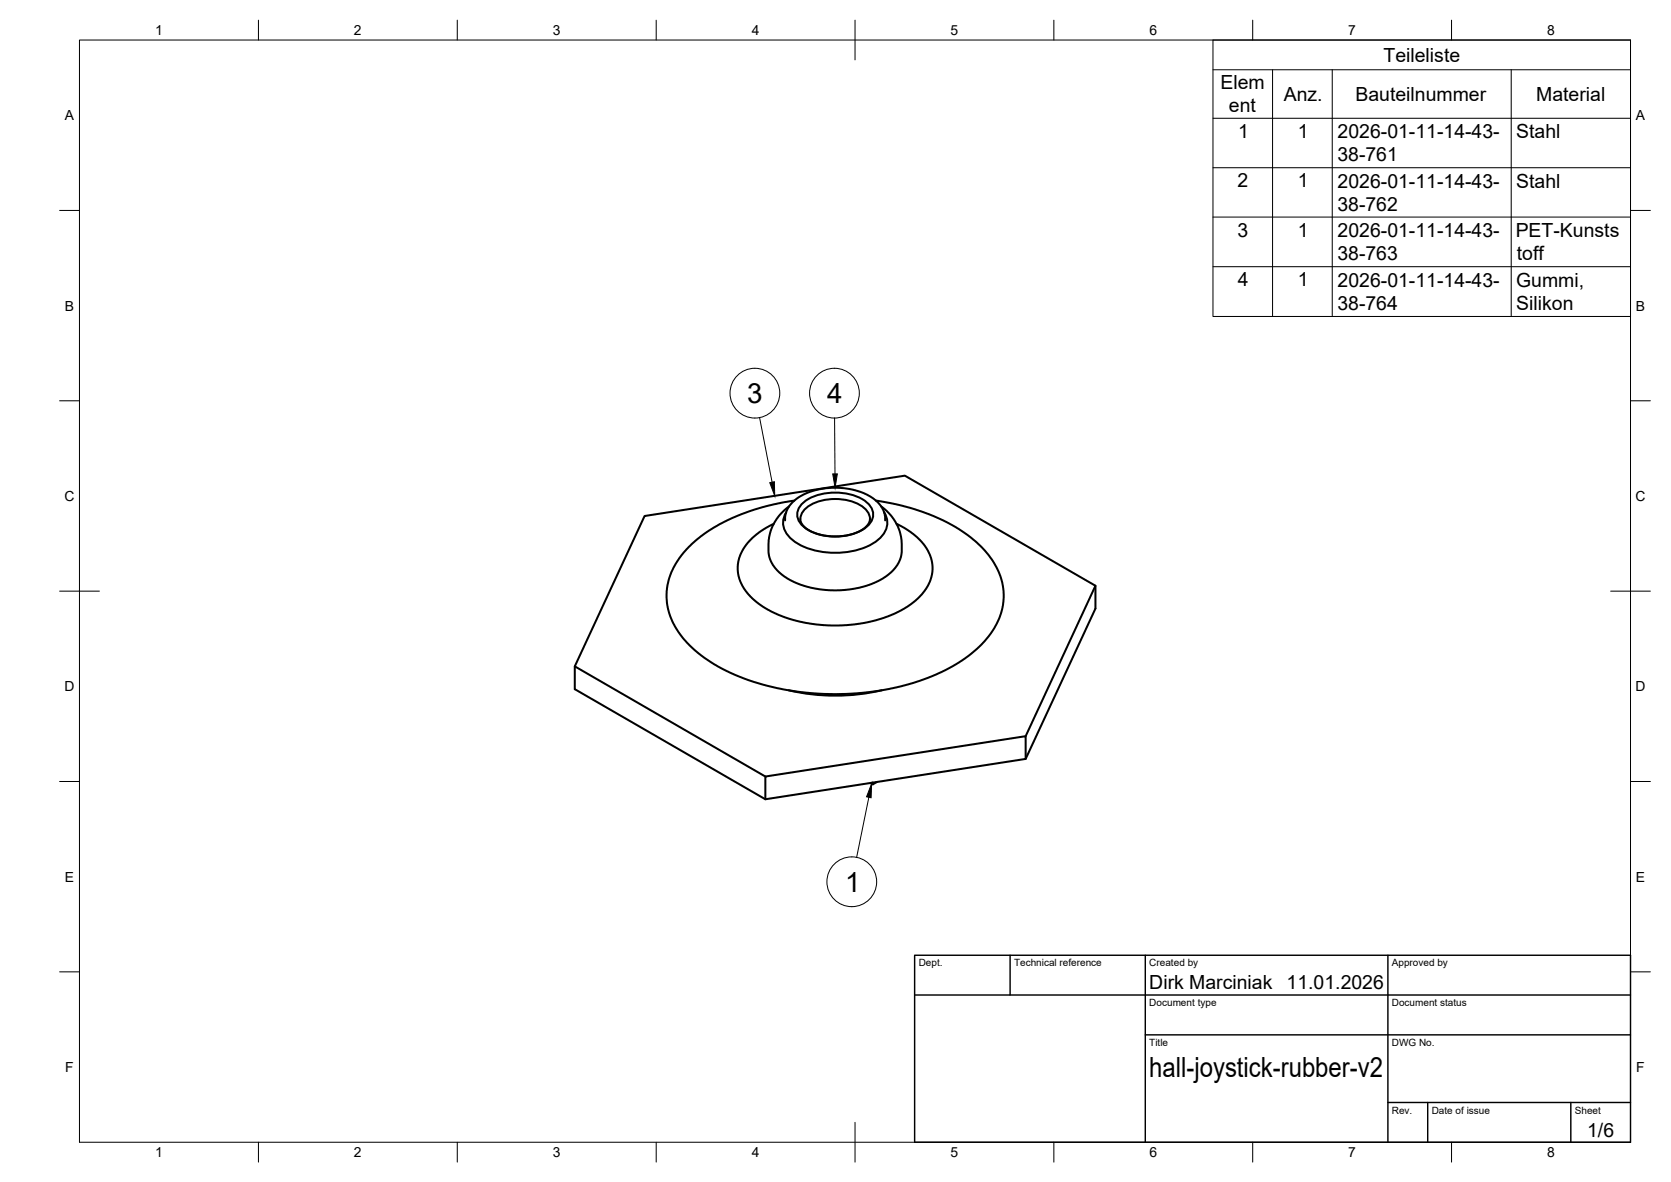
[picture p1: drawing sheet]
<svg xmlns="http://www.w3.org/2000/svg" width="420mm" height="297mm" viewBox="0 0 420 297" stroke-linecap="round" stroke-linejoin="round" font-family="sans-serif">
<!-- layer: Visible -->
<g fill="none" stroke="#000" stroke-width=".51">
<path d="M194.5 131.6l-3 1.7-2.1 1.7-1.5 1.6-1.3 1.9-.9 2.3-.2 2.3 .4 2.4 .9 1.9 1.4 2 2 1.9 2.8 1.9 2.9 1.4 3.7 1.2 2.8 .7 2.7 .4 3.9 .3 3.8-.1 3.4-.4 4-.8 3-1 3.4-1.5 2.7-1.8 1.9-1.6 1.7-2.1 1-2 .5-2.2-.1-2.6-.6-1.8-1.1-2.1-2-2.2-2.6-2-2.6-1.4M197.4 130.8l.1-1.7 .5-1.2 1.2-1.6 1.2-1 2.4-1.4 2.2-.7 2.6-.5 2.1-.1 2.4 .1 2.5 .4 2.3 .7 2 1 1.7 1.3 1.1 1.4 .7 1.6 .2 1.7M197.7 128.8a5 5 0 0 0 1.3 6.7 18.9 18.9 0 0 0 15.4 3 12.3 12.3 0 0 0 7.9-4.6 4.6 4.6 0 0 0 0-5.1M198.4 127.2l-1.3 1.1-1.5 1.7-1.3 2.2-.6 1.3-.4 2.3-.1 2.9 .2 1.3 .7 1.6 1.2 1.6 1.2 1.2 3.2 1.9 1.8 .7 2.8 .8 5.3 .6 2.6-.1 2.7-.4 4.4-1.2 1.9-.9 2.2-1.4 1.3-1.2 1.1-1.6 .7-1.6 .2-1.3v-2.9l-.5-2.3-.5-1.3-1.3-2.2-1.5-1.7-1.3-1.1M199.7 125.8l-5 .9-6 1.7-5.9 2.4-4.4 2.5-4.1 3.1-3 3.2-2 3.1-.8 1.9-.5 1.9a16.5 16.5 0 0 0 5.2 15.4l2.6 2.4 3.7 2.6 3.9 2.1 4.7 1.9 4.7 1.4 4.9 1.1 4.7 .6 5.2 .4h4.8l5.2-.4 4.2-.5 4.9-1.1 4.3-1.2 4.4-1.7 4.4-2.2 3.5-2.3 3.3-2.8 2-2.3 2-3.1 1.2-3 .5-2.5v-3.4l-.7-3-1.7-3.5-2.3-3.1-2.2-2.1-4.4-3.3-3.1-1.8-4.2-1.8-3.7-1.3-4.7-1.3-5.1-.9M201.3 130.4a5 5 0 0 1 3.9-4.2 13.2 13.2 0 0 1 12.1 1.5 3 3 0 0 1 1.4 3.2l-.4 .8-.7 .9-2 1.2-3 .8-3 .2-3.1-.3-2.7-1-1.2-.7-.8-.8-.4-.7-.2-.8M201.6 126.7a13.3 13.3 0 0 1 12-2.5 8 8 0 0 1 5.8 4 4.1 4.1 0 0 1-2.6 5 14.6 14.6 0 0 1-14.5-.6 3.7 3.7 0 0 1-.7-5.9zM275.4 147.2l-17.5 37.8M144.5 167.5l17.6-37.8 65.4-10.2 47.9 27.7v5.7l-17.5 37.8-65.5 10.2-47.9-27.7v-5.7l47.9 27.6M221.7 173.5a51.2 51.2 0 0 1-23.4 0M219.5 196.7v.4l-.6-.3M220.5 196.5l-1 .6"/>
<path d="M257.9 190.7v-5.7l-65.5 10.1v5.8"/>
</g>
<!-- layer: BORDER -->
<g fill="none" stroke="#000" stroke-width=".25">
<path d="M20 10.1h390v276.9h-390zM65 5.1v5M115 5.1v5M165 5.1v5M215 5.1v10M265 5.1v5M315 5.1v5M365 5.1v5M15 52.9h5M410 52.9h5M15 100.7h5M410 100.7h5"/>
<path d="M15 148.6h10M405 148.6h10M15 196.4h5M410 196.4h5M15 244.2h5M410 244.2h5M65 287v5M115 287v5M165 287v5M215 282.1v9.9M265 287v5M315 287v5"/>
<path d="M365 287v5"/>
</g>
<!-- layer: TITLEBLOCK -->
<path d="M230 240.1h180v46.9h-180zM230 250h180M254 240.1v9.9M288 240.1v46.9M349 240.1v46.9M288 260.1h122M349 277.1h61M359 277.1v9.9M395 277.1v9.9" fill="none" stroke="#000" stroke-width=".36"/>
<!-- layer: Parts Lists -->
<path d="M305 10.1h105v69.4h-105zM305 17.5h105M320 17.5v62M335 17.5v62M380 17.5v62M305 29.7h105M305 42.1h105M305 54.6h105M305 67h105" fill="none" stroke="#000" stroke-width=".25"/>
<!-- layer: Balloons -->
<g fill="none" stroke="#000" stroke-width=".25">
<circle cx="189.8" cy="98.8" r="6.3"/>
<circle cx="209.8" cy="98.8" r="6.3"/>
<circle cx="214.2" cy="221.6" r="6.3"/>
</g>
<!-- layer: 0 -->
<path d="M209.4 119.1h1.1l-.5 3.5zM193.5 121.3l1.2-.2 .1 3.5zM219.2 196.9l-.2 3.6-1.1-.3z" fill="#000" stroke="#000" stroke-width=".25"/>
<path d="M191 104.9l3.1 16.3M209.8 105.1l.2 14M218.5 200.4l-3.1 15.1" fill="none" stroke="#000" stroke-width=".25"/>
<g font-size="7">
<text x="187.9" y="101.3">3</text>
<text x="208" y="101.3">4</text>
<text x="212.5" y="224.1">1</text>
<text x="289" y="270.6">hall-joystick-rubber-v2</text>
</g>
<g font-size="4.9">
<text x="347.9" y="15.5">Teileliste</text>
<text x="306.9" y="22.4">Elem</text>
<text x="309" y="28.3">ent</text>
<text x="322.8" y="25.4">Anz.</text>
<text x="340.8" y="25.3">Bauteilnummer</text>
<text x="386.3" y="25.3">Material</text>
<text x="311.3" y="34.6">1</text>
<text x="326.3" y="34.6">1</text>
<text x="336.3" y="34.7">2026-01-11-14-43-</text>
<text x="381.3" y="34.8">Stahl</text>
<text x="336.3" y="40.6">38-761</text>
<text x="311.2" y="47.1">2</text>
<text x="326.3" y="47.1">1</text>
<text x="336.3" y="47.1">2026-01-11-14-43-</text>
<text x="381.3" y="47.2">Stahl</text>
<text x="336.3" y="53">38-762</text>
<text x="311.1" y="59.5">3</text>
<text x="326.3" y="59.5">1</text>
<text x="336.3" y="59.6">2026-01-11-14-43-</text>
<text x="381.1" y="59.6">PET-Kunsts</text>
<text x="336.3" y="65.4">38-763</text>
<text x="381.4" y="65.5">toff</text>
<text x="311.2" y="71.9">4</text>
<text x="326.3" y="71.9">1</text>
<text x="336.3" y="77.9">38-764</text>
<text x="336.3" y="72">2026-01-11-14-43-</text>
<text x="381.2" y="72.1">Gummi,</text>
<text x="381.3" y="78">Silikon</text>
<text x="289" y="248.5">Dirk Marciniak</text>
<text x="323.5" y="248.5">11.01.2026</text>
<text x="399.1" y="285.7">1/6</text>
</g>
<g font-size="3.5">
<text x="39" y="8.8">1</text>
<text x="89" y="8.8">2</text>
<text x="139" y="8.8">3</text>
<text x="189" y="8.8">4</text>
<text x="239" y="8.8">5</text>
<text x="289" y="8.8">6</text>
<text x="339" y="8.8">7</text>
<text x="389" y="8.8">8</text>
<text x="16.3" y="30.2">A</text>
<text x="411.3" y="30.2">A</text>
<text x="16.3" y="78">B</text>
<text x="411.3" y="78">B</text>
<text x="16.2" y="125.9">C</text>
<text x="411.2" y="125.9">C</text>
<text x="16.2" y="173.7">D</text>
<text x="411.2" y="173.7">D</text>
<text x="16.3" y="221.6">E</text>
<text x="411.3" y="221.6">E</text>
<text x="16.4" y="269.4">F</text>
<text x="411.4" y="269.4">F</text>
<text x="39" y="290.8">1</text>
<text x="89" y="290.8">2</text>
<text x="139" y="290.8">3</text>
<text x="189" y="290.8">4</text>
<text x="239" y="290.8">5</text>
<text x="289" y="290.8">6</text>
<text x="339" y="290.8">7</text>
<text x="389" y="290.8">8</text>
</g>
<g font-size="2.5">
<text x="231" y="242.9">Dept.</text>
<text x="255" y="242.9">Technical reference</text>
<text x="289" y="242.9">Created by</text>
<text x="350" y="242.9">Approved by</text>
<text x="289" y="252.8">Document type</text>
<text x="350" y="252.8">Document status</text>
<text x="289" y="262.9">Title</text>
<text x="350" y="262.9">DWG No.</text>
<text x="350" y="279.9">Rev.</text>
<text x="360" y="279.9">Date of issue</text>
<text x="396" y="279.9">Sheet</text>
</g>
</svg>
